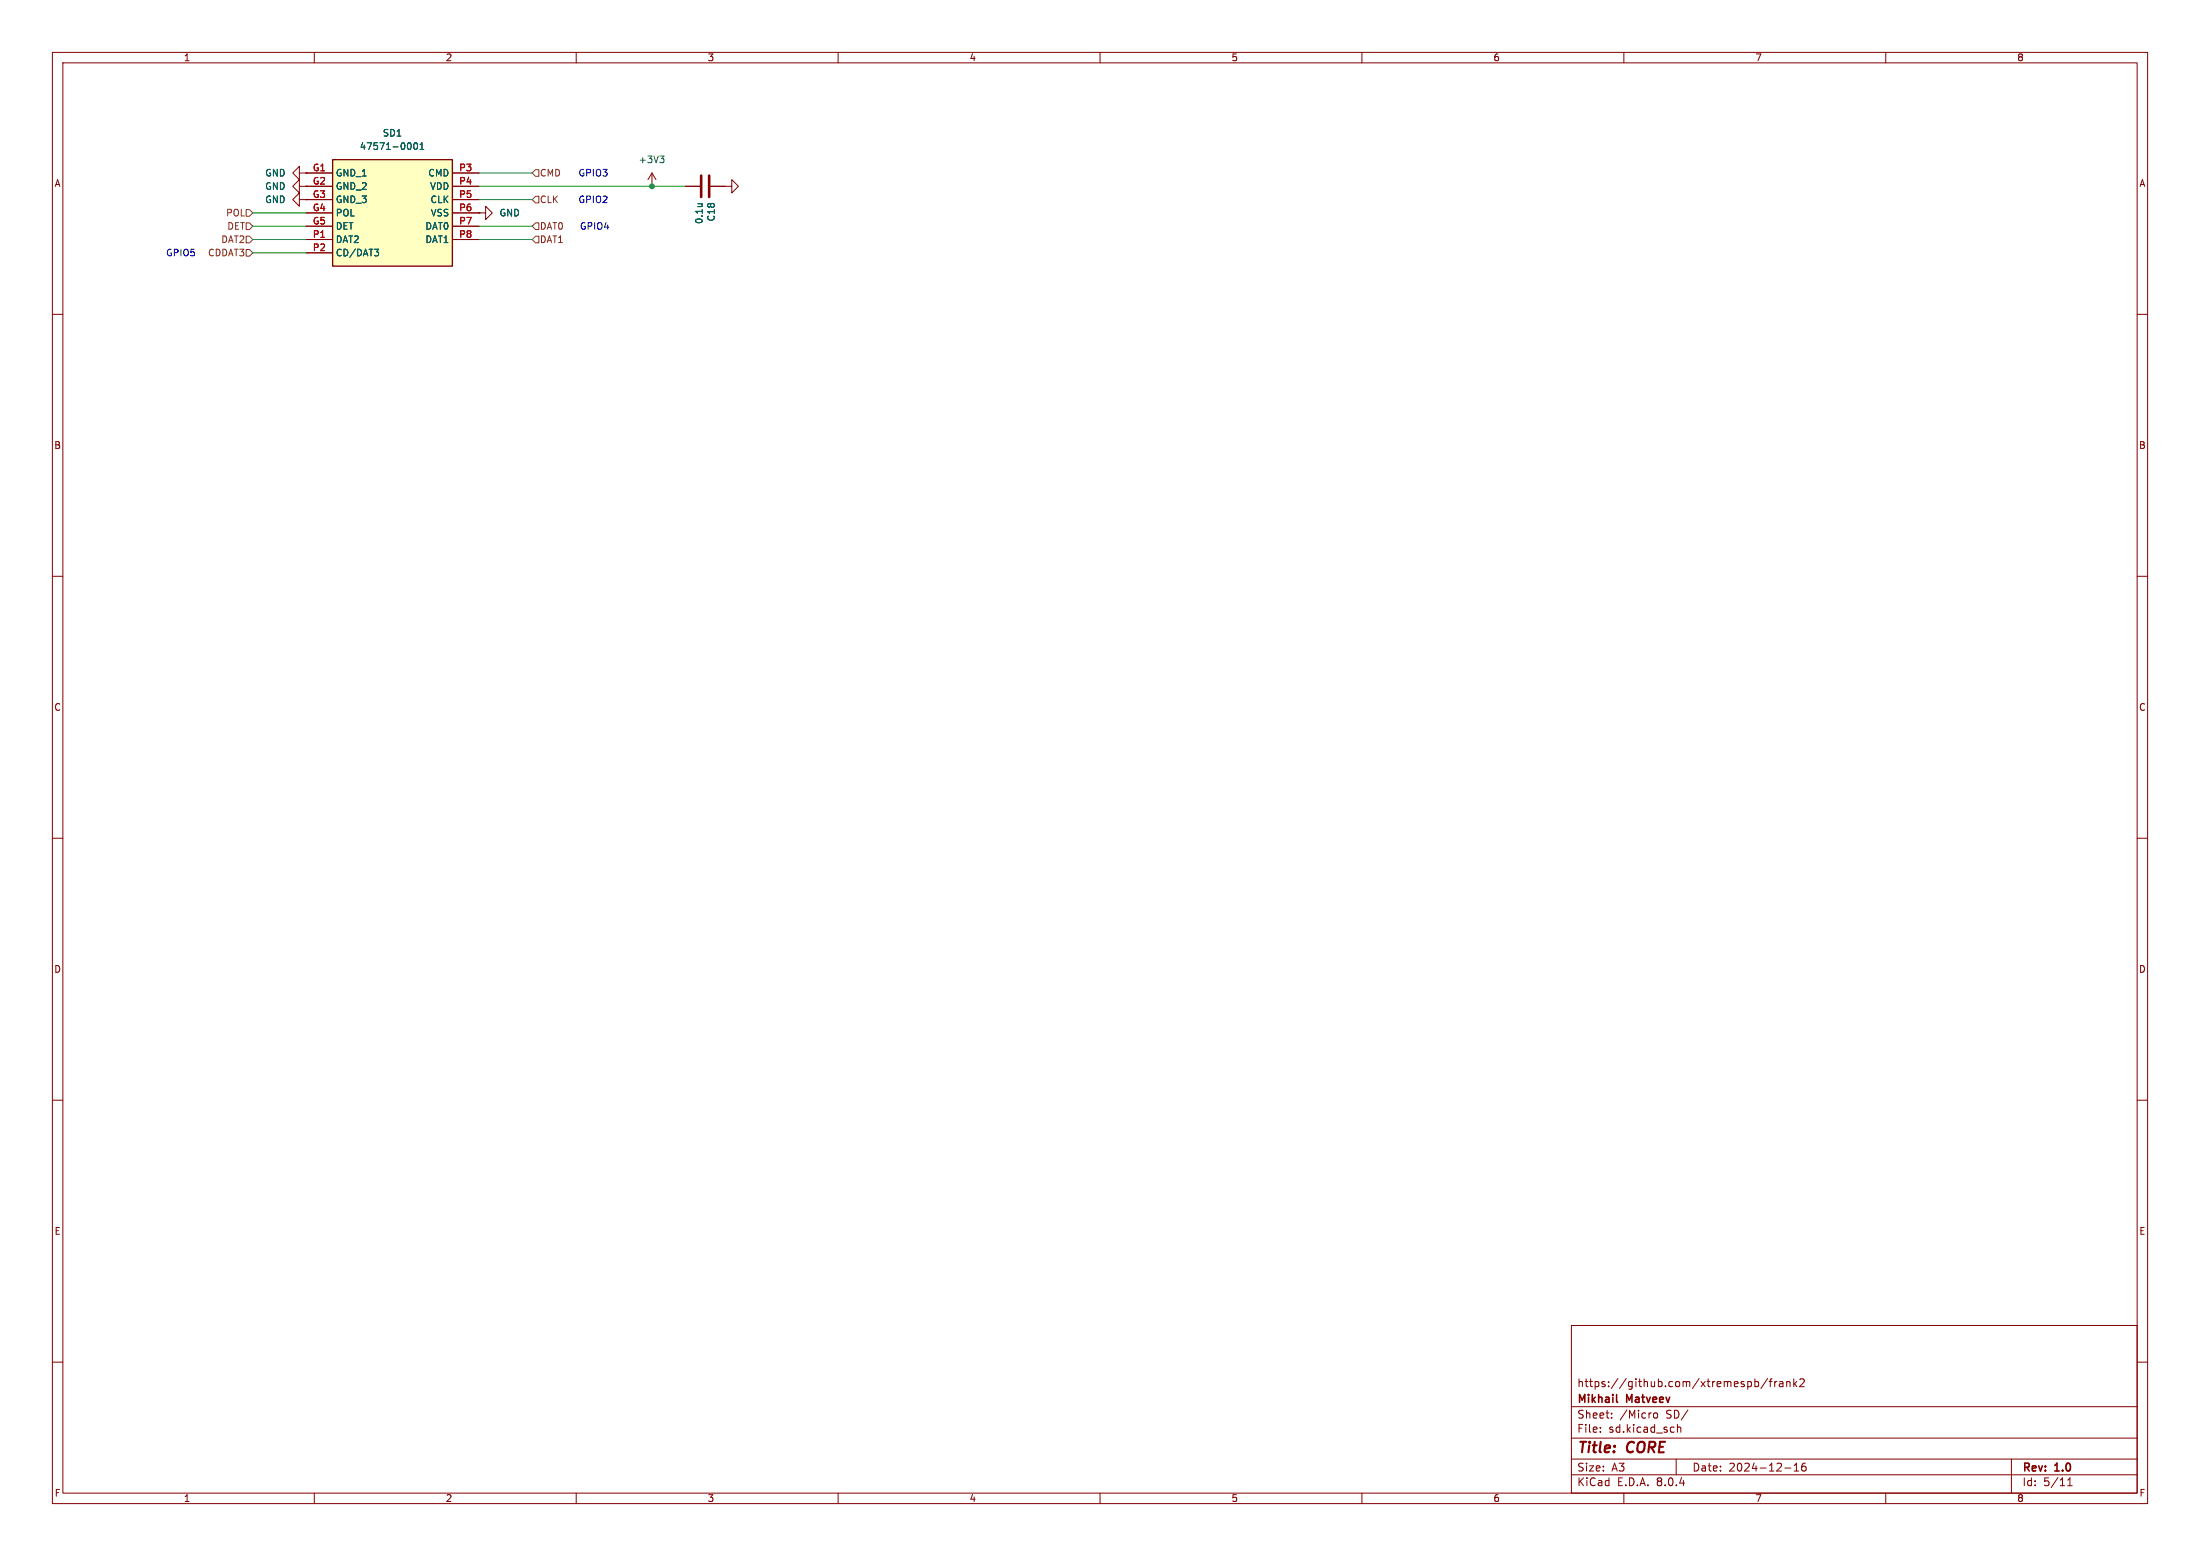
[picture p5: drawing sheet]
<svg xmlns="http://www.w3.org/2000/svg" width="420mm" height="297mm" viewBox="0 0 420 297" stroke-linecap="round" stroke-linejoin="round" font-family="sans-serif">
<g fill="none" stroke="#840000" stroke-width=".19">
<path d="M10 10h400v277h-400zM12 12h396v273h-396zM60 10v2M110 10v2M160 10v2M210 10v2M260 10v2M310 10v2M360 10v2M57.1 35.6v-1.3l-1.2 1.3 1.2 1.2v-1.2h1.3M58.4 35.6h.1M10 60h2"/>
<path d="M408 60h2M10 110h2M408 110h2M10 160h2M408 160h2M10 210h2M408 210h2M10 260h2M300 253h108v32h-108zM408 260h2M300 278.5h108M300 274.5h108"/>
<path d="M300 268.5h108M305.5 273.2v.2M305.5 272.5v.1M307.7 270.5v.2M307.7 269.8v.1M315.8 269.8l.4-.1 .2 .3v.4l-.2 .3-.4-.1-.1-.2zM320 278.5v3M320.2 271.9v1.5M320.2 272.5l.2-.1 .4 .1 .1 .9M335 263.8l.4-.1 .3 .3-.1 .6h-.6M335 263.2v1.5M337.4 263.1l-1.2 1.9"/>
<path d="M337.7 263.7h.6M338.3 263.2l-.4 .2v1.3M338.8 263.7v1M339.2 263.7l-.3 .1-.1 .2M339.7 263.8h.6l.1 .9M340.4 264l-.5 .1a.29 .29 0 0 0-.2 .3 .29 .29 0 0 0 .2 .3l.5-.1M341.1 263.8l.2-.1 .4 .1v.9M341.1 263.7v1M342.4 263.2v1.5M342.5 279.7l.4-.4v1.5M342.6 264.1l.4 .6M343 263.7l-.6 .6"/>
<path d="M343.6 263.3l.6-.1 .2 .1v.3l-.9 1.1h.9M344.7 279.3a.59 .59 0 0 0-.8 .6v.6l.2 .2 .4 .1 .2-.2 .1-.5-.1-.2h-.5l-.3 .2M384 278.5v6.5M60 285v2M110 285v2M160 285v2M210 285v2M260 285v2M300 281.5h108M310 285v2M340.7 280.2h1.2M342.5 280.8h.9"/>
<path d="M360 285v2M394.7 283.6h.9M394.7 282.5l.5-.4v1.5"/>
</g>
<path d="M308.6 267.5l.2 .2" fill="none" stroke="#840000" stroke-width=".3"/>
<path d="M63.5 30.5h22.9v20.3h-22.9z" fill="#ffffc2"/>
<path d="M63.5 30.5h22.9v20.3h-22.9z" fill="none" stroke="#840000" stroke-width=".25"/>
<g fill="none" stroke="#840000" stroke-width=".19">
<path d="M57.1 38.1v-1.3l-1.2 1.3 1.2 1.3v-1.3h1.3M57.1 33v-1.2l-1.2 1.2 1.2 1.3v-1.3h1.3M58.4 38.1h.1M58.4 33h.1M58.4 35.6h.1M58.4 33h5.1M58.4 35.6h5.1M58.4 38.1h5.1M86.4 33h5M86.4 35.6h5M86.4 38.1h5M124.5 35.6h.1"/>
<path d="M124.5 33l-.8 1.3M124.5 33v2.6M124.5 33l.7 1.3M130.8 35.6h2.8M135.6 35.6h4.1v-1.3l1.3 1.3-1.3 1.2v-1.2M58.4 40.6h5.1M58.4 43.2h5.1M58.4 45.7h5.1M58.4 48.3h5.1M86.4 40.6h5M86.4 43.2h5M86.4 45.7h5"/>
<path d="M91.4 40.6h1.3v-1.2l1.3 1.2-1.3 1.3v-1.3M91.4 40.6h.1"/>
</g>
<path d="M78.2 27.2a.79 .79 0 0 1 0 1.3M79.2 27.3l.1-.1a.68 .68 0 0 1 .4 .7 .68 .68 0 0 1-.4 .6 .84 .84 0 0 1-.1-1.2zM80.2 28.5h.7M80.2 27.6l.4-.4v1.3M126 29.8h.8l-.5 .5M126.5 30.3l.3 .2v.3l-.3 .3M133.2 38.9h.9M133.9 38.9l.1 .1M71.5 47.6h.8l-.5 .5M72 48.1l.3 .2v.3l-.3 .2" fill="none" stroke="#006464" stroke-width=".19"/>
<path d="M133.9 33.5v4.1M135.4 33.5v4.1" fill="none" stroke="#840000" stroke-width=".51"/>
<path d="M101.6 38.1l.6-.6h.7v1.2h-.7zM102.2 32.4h.7v1.3h-.7l-.6-.7zM47 42.5h.6l.7 .7-.7 .6h-.6zM47 47.6h.6l.7 .7-.7 .6h-.6zM47 45.1h.6l.7 .6-.7 .7h-.6zM47 40h.6l.7 .6-.7 .7h-.6zM102.2 42.5h.7v1.3h-.7l-.6-.6zM102.2 45.1h.7v1.3h-.7l-.6-.7z" fill="none" stroke="#725600" stroke-width=".19"/>
<path d="M91.4 33h10.2M91.4 38.1h10.2M91.4 35.6h39.4M48.3 48.3h10.1M48.3 45.7h10.1M48.3 43.2h10.1M48.3 40.6h10.1M91.4 45.7h10.2M91.4 43.2h10.2" fill="none" stroke="#009600" stroke-width=".19"/>
<circle cx="124.5" cy="35.6" r=".46" fill="#009600" stroke="#009600" stroke-width=".19"/>
<g font-size="2.8" fill="#840000">
<text x="301" y="277.9">Title:</text>
<text x="310.6" y="277.9">CORE</text>
</g>
<g font-size="2.1" fill="#840000">
<text x="301" y="268.2">Mikhail</text>
<text x="301" y="265">https://github.com/xtremespb/frank2</text>
<text x="310.6" y="268.2">Matveev</text>
<text x="301" y="273.7">File:</text>
<text x="301" y="271">Sheet:</text>
<text x="307.1" y="273.7">sd.kicad_sch</text>
<text x="309.2" y="271">/Micro</text>
<text x="318.1" y="271">SD/</text>
<text x="301" y="281.1">Size:</text>
<text x="307.6" y="281.1">A3</text>
<text x="323" y="281.1">Date:</text>
<text x="330" y="281.1">2024-12-16</text>
<text x="386" y="281.3">Rev:</text>
<text x="392.4" y="281.3">1.0</text>
<text x="301" y="283.9">KiCad</text>
<text x="308.7" y="283.9">E.D.A.</text>
<text x="316.3" y="283.9">8.0.4</text>
<text x="386" y="283.9">Id:</text>
<text x="390.1" y="283.9">5/11</text>
</g>
<g font-size="1.8" fill="#840000">
<text x="35" y="11.9">1</text>
<text x="85" y="11.9">2</text>
<text x="135" y="11.9">3</text>
<text x="185" y="11.9">4</text>
<text x="235" y="11.9">5</text>
<text x="285" y="11.9">6</text>
<text x="335" y="11.9">7</text>
<text x="385" y="11.9">8</text>
<text x="10.3" y="35.9">A</text>
<text x="408.3" y="35.9">A</text>
<text x="10.3" y="85.9">B</text>
<text x="408.2" y="85.9">B</text>
<text x="10.3" y="135.9">C</text>
<text x="408.2" y="135.9">C</text>
<text x="10.3" y="185.9">D</text>
<text x="408.2" y="185.9">D</text>
<text x="10.3" y="235.9">E</text>
<text x="408.3" y="235.9">E</text>
<text x="10.3" y="285.9">F</text>
<text x="35" y="286.9">1</text>
<text x="85" y="286.9">2</text>
<text x="135" y="286.9">3</text>
<text x="185" y="286.9">4</text>
<text x="235" y="286.9">5</text>
<text x="285" y="286.9">6</text>
<text x="335" y="286.9">7</text>
<text x="385" y="286.9">8</text>
<text x="408.3" y="285.9">F</text>
</g>
<g font-size="1.8" fill="#006464">
<text x="68.6" y="28.8">47571-0001</text>
<text x="73" y="26.3">SD1</text>
<text x="50.5" y="33.9">GND</text>
<text x="64" y="33.9">GND_1</text>
<text x="81.7" y="33.9">CMD</text>
<text x="121.8" y="31.3">+3V3</text>
<text x="50.5" y="36.4">GND</text>
<text x="50.5" y="39">GND</text>
<text x="64" y="36.4">GND_2</text>
<text x="64" y="39">GND_3</text>
<text x="64" y="41.5">POL</text>
<text x="82" y="36.4">VDD</text>
<text x="82.1" y="39">CLK</text>
<text x="82.1" y="41.5">VSS</text>
<text x="95.3" y="41.5">GND</text>
<text x="64" y="44">DET</text>
<text x="64" y="46.6">DAT2</text>
<text x="81.1" y="44">DAT0</text>
<text x="81.1" y="46.6">DAT1</text>
<text x="134.3" y="42.9" transform="rotate(-90 134.3 42.9)">0.1u</text>
<text x="136.7" y="42.4" transform="rotate(-90 136.7 42.4)">C18</text>
<text x="64" y="49.1">CD/DAT3</text>
</g>
<g font-size="1.8" fill="#a90000">
<text x="59.6" y="32.8">G1</text>
<text x="59.6" y="35.3">G2</text>
<text x="87.6" y="32.8">P3</text>
<text x="87.6" y="35.3">P4</text>
<text x="59.6" y="37.8">G3</text>
<text x="59.6" y="40.4">G4</text>
<text x="87.6" y="37.8">P5</text>
<text x="87.6" y="40.4">P6</text>
<text x="59.6" y="42.9">G5</text>
<text x="59.6" y="45.5">P1</text>
<text x="87.6" y="42.9">P7</text>
<text x="87.6" y="45.5">P8</text>
<text x="59.6" y="48">P2</text>
</g>
<g font-size="1.8" fill="#725600">
<text x="103" y="33.9">CMD</text>
<text x="43.1" y="41.5">POL</text>
<text x="103" y="39">CLK</text>
<text x="42.1" y="46.6">DAT2</text>
<text x="43.3" y="44">DET</text>
<text x="103" y="44">DAT0</text>
<text x="103" y="46.6">DAT1</text>
<text x="39.6" y="49.1">CDDAT3</text>
</g>
<g font-size="1.8" fill="#0000c2">
<text x="110.3" y="33.9">GPIO3</text>
<text x="110.3" y="39">GPIO2</text>
<text x="110.6" y="44">GPIO4</text>
<text x="31.6" y="49.1">GPIO5</text>
</g>
</svg>
